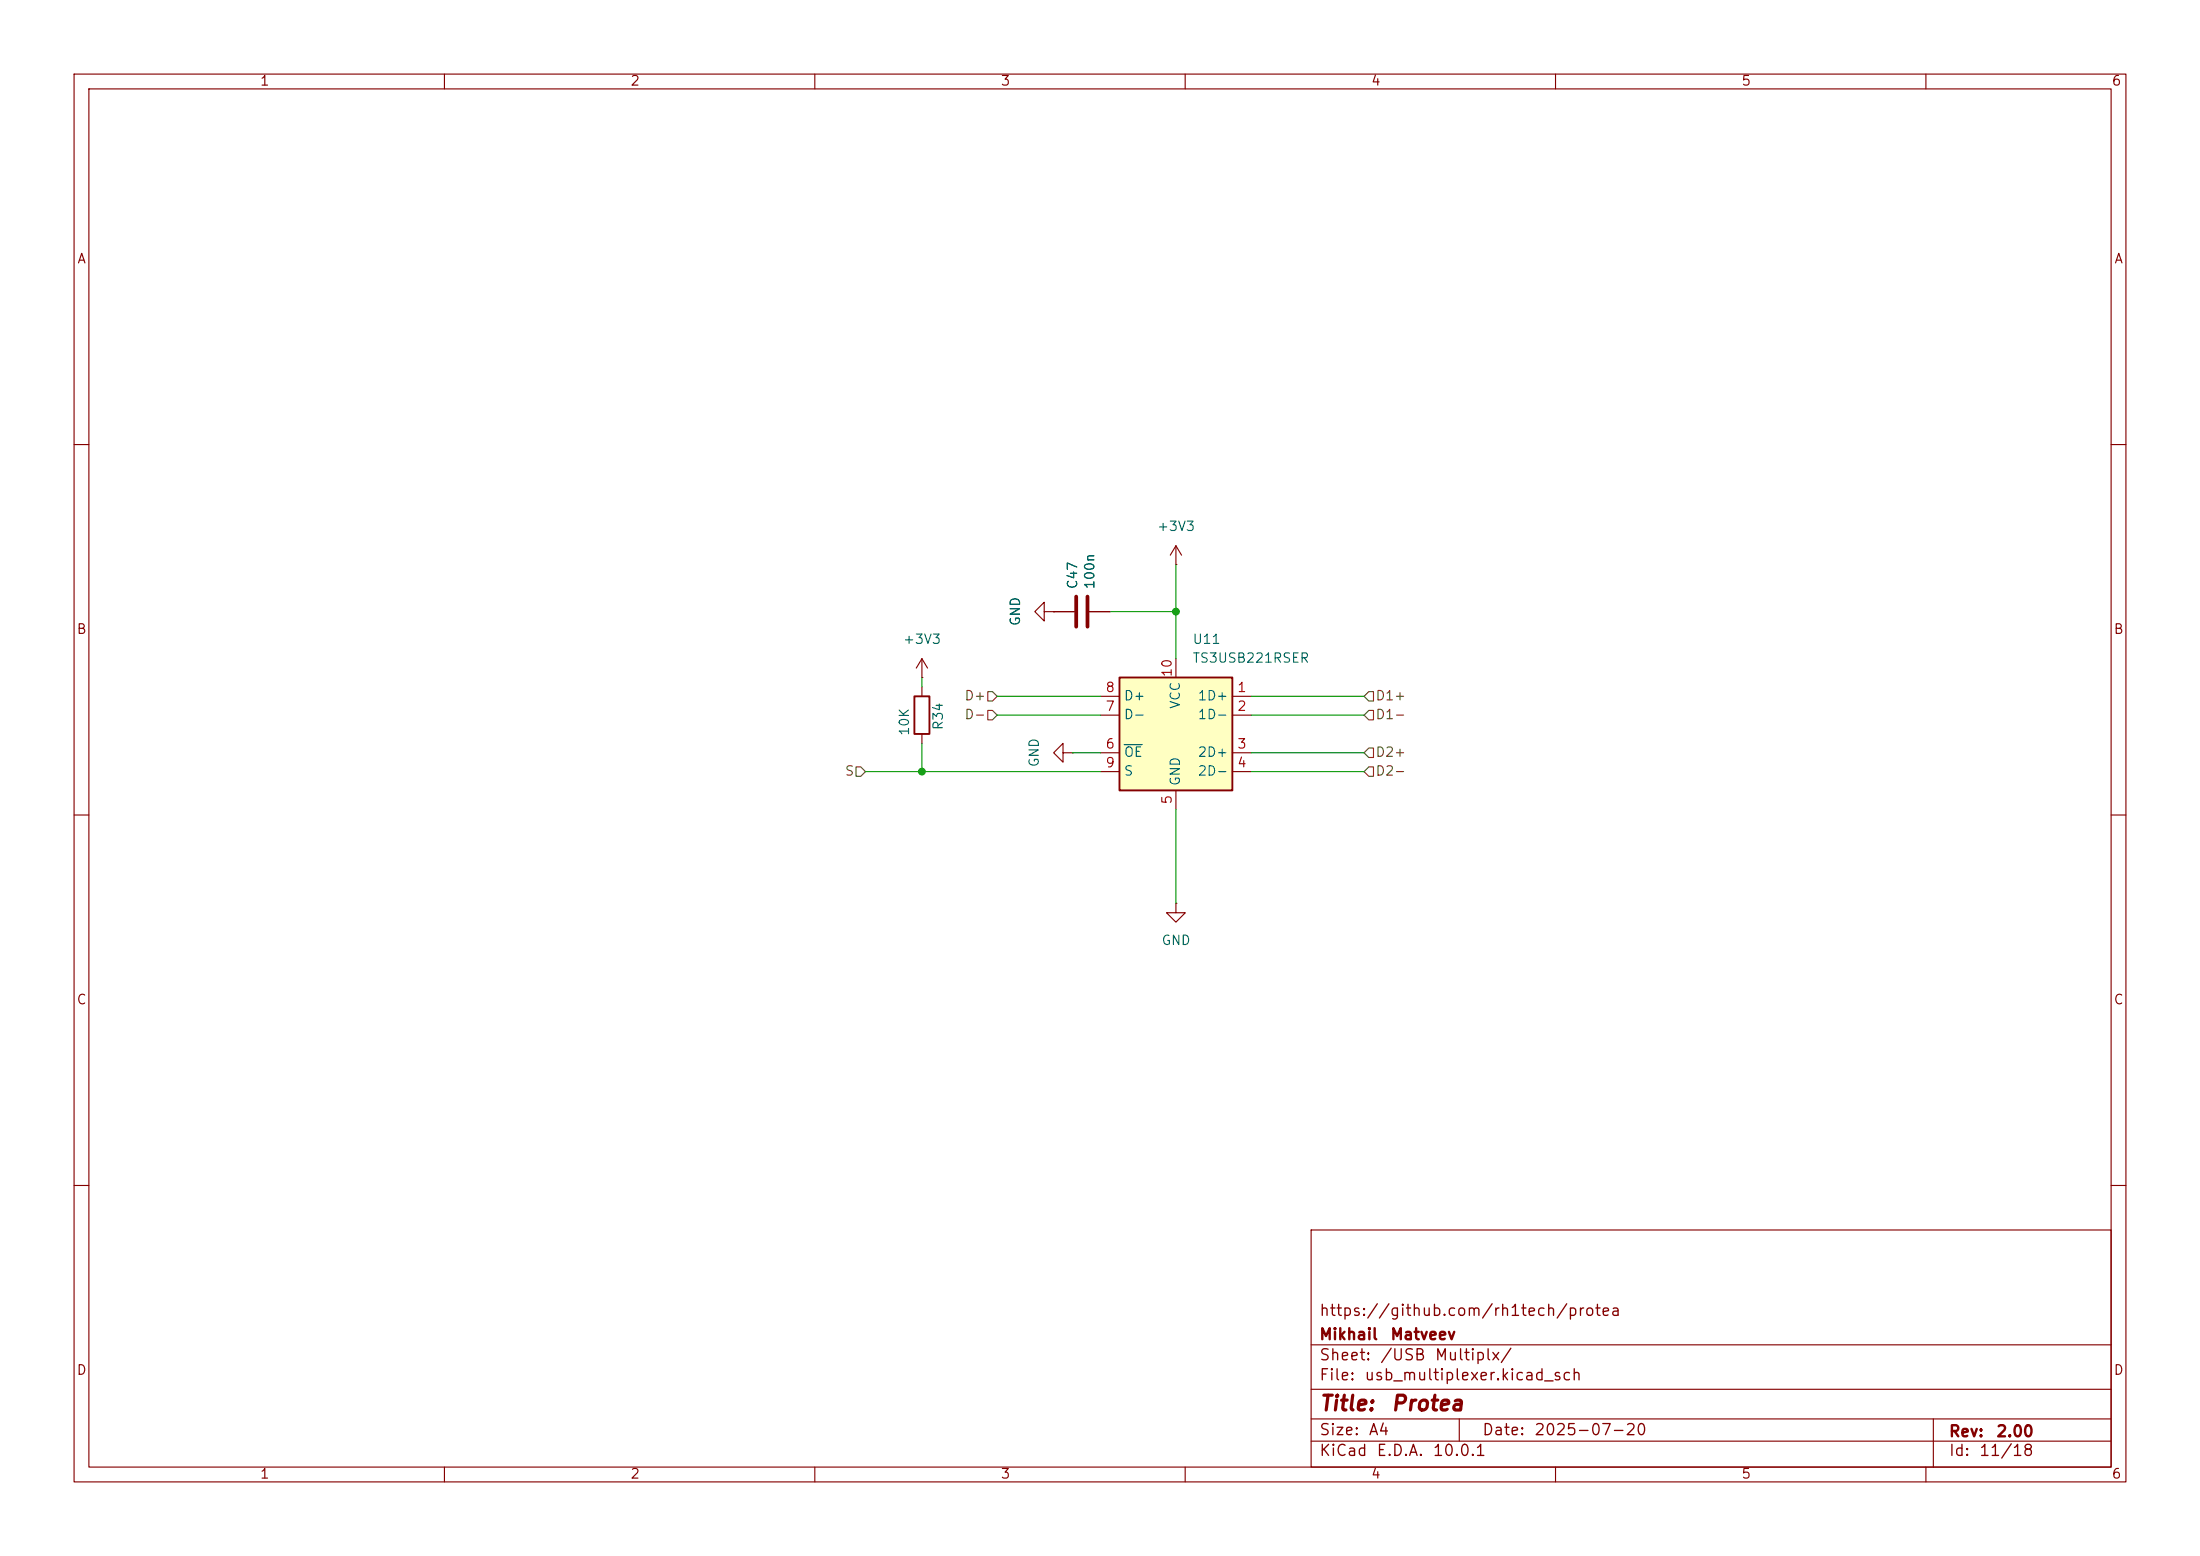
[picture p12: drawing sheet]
<svg xmlns="http://www.w3.org/2000/svg" width="297mm" height="210mm" viewBox="0 0 297 210" stroke-linecap="round" stroke-linejoin="round" font-family="sans-serif">
<g fill="none" stroke="#840000" stroke-width=".15">
<path d="M10 10h277v190h-277zM12 12h273v186h-273zM60 10v2M110 10v2M160 10v2M210 10v2M260 10v2M10 60h2M158.7 76.2h.1M158.7 73.7l-.7 1.2M158.7 73.7l.8 1.2M158.7 73.7v2.5"/>
<path d="M285 60h2M141 82.6v-1.3l-1.3 1.3 1.3 1.2v-1.2h1.2M142.2 82.6h.1M142.2 82.6h2.8M147.1 82.6h2.8M10 110h2M143.5 101.6v-1.3l-1.3 1.3 1.3 1.3v-1.3h1.3M144.8 101.6h.1M285 110h2M10 160h2M177 166h108v32h-108zM285 160h2"/>
<path d="M60 198v2M110 198v2M160 198v2M177 194.5h108M177 191.5h108M177 187.5h108M177 181.5h108M197 191.5v3M210 198v2M260 198v2M261 191.5v6.5"/>
</g>
<path d="M145.3 80.5v4.1M146.8 80.5v4.1" fill="none" stroke="#840000" stroke-width=".51"/>
<path d="M151.1 91.4h15.3v15.3h-15.3z" fill="#ffffc2"/>
<path d="M123.4 94h2.1v5.1h-2.1zM151.1 91.4h15.3v15.3h-15.3z" fill="none" stroke="#840000" stroke-width=".25"/>
<g fill="none" stroke="#840000" stroke-width=".15">
<path d="M124.5 91.4h.1M124.5 88.9v2.5M124.5 92.7v1.3M124.5 99.1v1.2M124.5 88.9l-.8 1.3M124.5 88.9l.7 1.3M142.2 82.6h.1M142.2 82.6h2.8M147.1 82.6h2.8M148.6 94h2.5M148.6 96.5h2.5M158.7 88.9v2.5"/>
<path d="M166.4 94h2.5M166.4 96.5h2.5M148.6 101.6h2.5M148.6 104.1h2.5M158.7 106.7v2.5M166.4 101.6h2.5M166.4 104.1h2.5M158.7 121.9v1.3h1.3l-1.3 1.3-1.2-1.3h1.2M158.7 121.9h.1"/>
</g>
<path d="M151.8 100.5h2.4" fill="none" stroke="#006464" stroke-width=".15"/>
<path d="M133.3 95.9h.7l.6 .6-.6 .7h-.7zM133.3 93.3h.7l.6 .7-.6 .6h-.7zM184.8 93.3h.6v1.3h-.6l-.7-.6zM184.8 95.9h.6v1.3h-.6l-.7-.7zM115.6 103.5h.6l.6 .6-.6 .7h-.6zM184.8 103.5h.6v1.3h-.6l-.7-.7zM184.8 101h.6v1.2h-.6l-.7-.6z" fill="none" stroke="#725600" stroke-width=".15"/>
<g fill="none" stroke="#009600" stroke-width=".15">
<path d="M158.7 76.2v12.7M124.5 91.4v1.3M134.6 94h14M134.6 96.5h14M149.9 82.6h8.8M168.9 94h15.2M168.9 96.5h15.2M116.8 104.1h31.8M124.5 100.3v3.8M144.8 101.6h3.8M158.7 109.2v12.7M168.9 104.1h15.2"/>
<path d="M168.9 101.6h15.2"/>
</g>
<g fill="#009600" stroke="#009600" stroke-width=".14">
<circle cx="158.7" cy="82.6" r=".46"/>
<circle cx="124.5" cy="104.1" r=".46"/>
</g>
<g font-size="2" fill="#840000">
<text x="178" y="190.9">Title:</text>
<text x="187.7" y="190.9">Protea</text>
</g>
<g font-size="1.5" fill="#840000">
<text x="178" y="178">https://github.com/rh1tech/protea</text>
<text x="178" y="184">Sheet:</text>
<text x="178" y="181.2">Mikhail</text>
<text x="186.2" y="184">/USB</text>
<text x="187.6" y="181.2">Matveev</text>
<text x="193.6" y="184">Multiplx/</text>
<text x="178" y="186.7">File:</text>
<text x="184.1" y="186.7">usb_multiplexer.kicad_sch</text>
<text x="178" y="196.9">KiCad</text>
<text x="178" y="194.1">Size:</text>
<text x="184.7" y="194.1">A4</text>
<text x="185.7" y="196.9">E.D.A.</text>
<text x="193.3" y="196.9">10.0.1</text>
<text x="200" y="194.1">Date:</text>
<text x="207" y="194.1">2025-07-20</text>
<text x="263" y="194.3">Rev:</text>
<text x="263" y="196.9">Id:</text>
<text x="267.1" y="196.9">11/18</text>
<text x="269.4" y="194.3">2.00</text>
</g>
<g font-size="1.3" fill="#840000">
<text x="35" y="11.9">1</text>
<text x="85" y="11.9">2</text>
<text x="135" y="11.9">3</text>
<text x="185" y="11.9">4</text>
<text x="235" y="11.9">5</text>
<text x="285" y="11.9">6</text>
<text x="10.3" y="35.9">A</text>
<text x="285.3" y="35.9">A</text>
<text x="10.3" y="85.9">B</text>
<text x="285.3" y="85.9">B</text>
<text x="10.3" y="135.9">C</text>
<text x="285.3" y="135.9">C</text>
<text x="10.3" y="185.9">D</text>
<text x="285.3" y="185.9">D</text>
<text x="35" y="199.9">1</text>
<text x="85" y="199.9">2</text>
<text x="135" y="199.9">3</text>
<text x="185" y="199.9">4</text>
<text x="235" y="199.9">5</text>
<text x="285" y="199.9">6</text>
</g>
<g font-size="1.3" fill="#006464">
<text x="156.1" y="72">+3V3</text>
<text x="145.7" y="79.6" transform="rotate(-90 145.7 79.6)">C47</text>
<text x="148.1" y="79.6" transform="rotate(-90 148.1 79.6)">100n</text>
<text x="121.8" y="87.2">+3V3</text>
<text x="138" y="84.6" transform="rotate(-90 138 84.6)">GND</text>
<text x="160.9" y="87.2">U11</text>
<text x="160.9" y="89.8">TS3USB221RSER</text>
<text x="151.6" y="94.8">D+</text>
<text x="159.6" y="95.8" transform="rotate(-90 159.6 95.8)">VCC</text>
<text x="161.6" y="94.8">1D+</text>
<text x="123" y="99.4" transform="rotate(-90 123 99.4)">10K</text>
<text x="127.6" y="98.6" transform="rotate(-90 127.6 98.6)">R34</text>
<text x="151.6" y="97.4">D-</text>
<text x="161.6" y="97.4">1D-</text>
<text x="140.6" y="103.6" transform="rotate(-90 140.6 103.6)">GND</text>
<text x="151.6" y="102.5">OE</text>
<text x="151.6" y="105">S</text>
<text x="159.6" y="106.2" transform="rotate(-90 159.6 106.2)">GND</text>
<text x="161.6" y="102.5">2D+</text>
<text x="161.6" y="105">2D-</text>
<text x="156.7" y="127.9">GND</text>
</g>
<g font-size="1.3" fill="#725600">
<text x="130.1" y="94.8">D+</text>
<text x="185.6" y="94.8">D1+</text>
<text x="130.1" y="97.4">D-</text>
<text x="185.6" y="97.4">D1-</text>
<text x="114" y="105">S</text>
<text x="185.6" y="105">D2-</text>
<text x="185.6" y="102.5">D2+</text>
</g>
<g font-size="1.3" fill="#a90000">
<text x="149.2" y="93.7">8</text>
<text x="158.5" y="91.5" transform="rotate(-90 158.5 91.5)">10</text>
<text x="166.9" y="93.7">1</text>
<text x="149.2" y="101.3">6</text>
<text x="149.2" y="96.3">7</text>
<text x="166.9" y="96.3">2</text>
<text x="166.9" y="101.3">3</text>
<text x="149.2" y="103.9">9</text>
<text x="166.9" y="103.9">4</text>
<text x="158.5" y="108.7" transform="rotate(-90 158.5 108.7)">5</text>
</g>
</svg>
